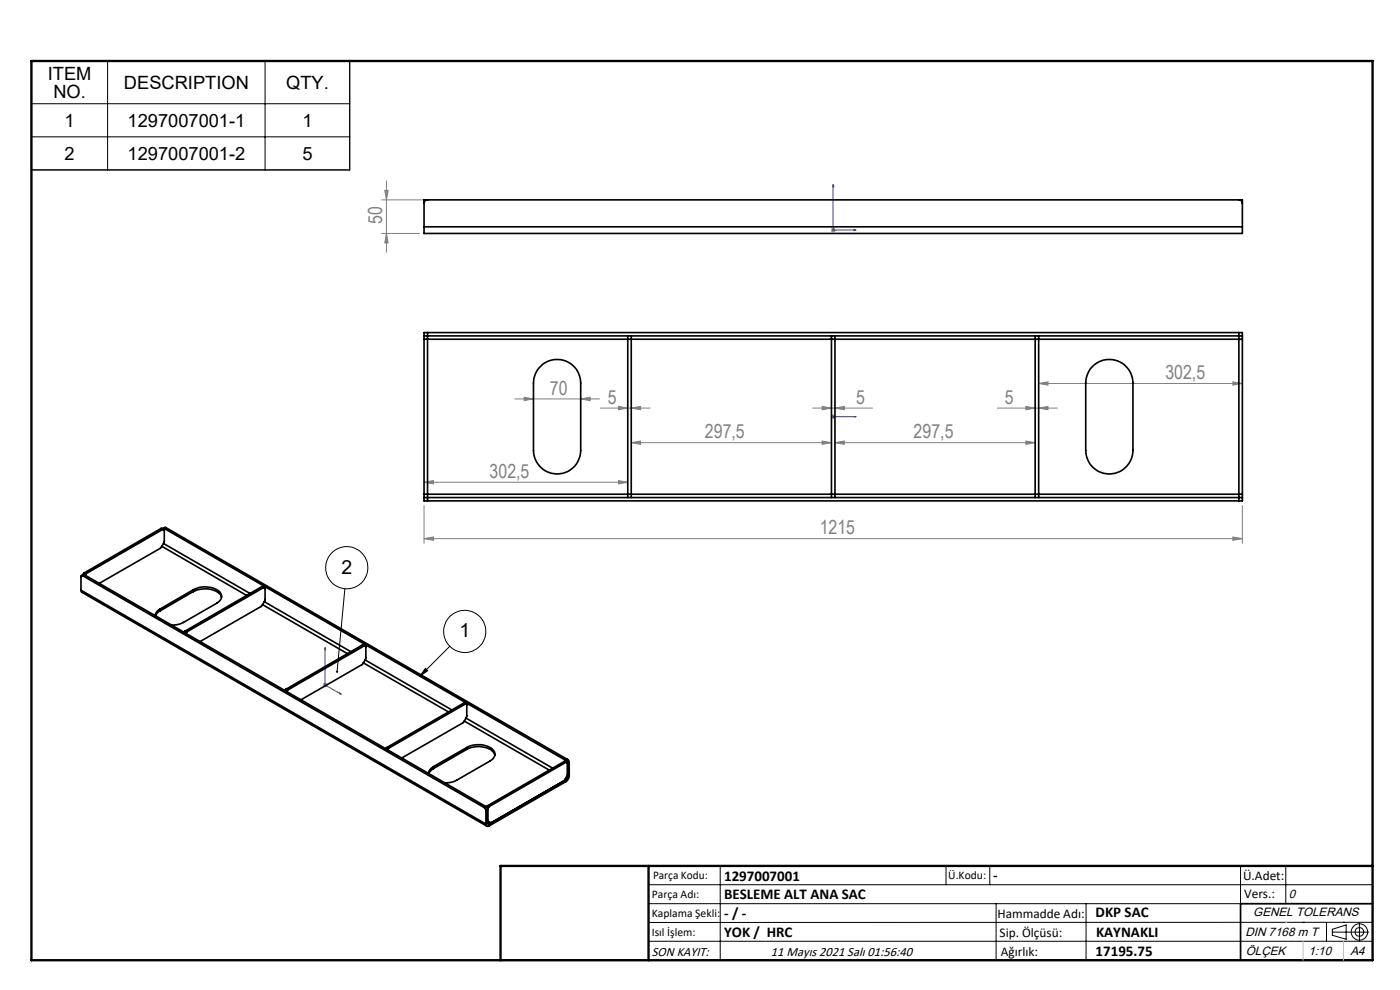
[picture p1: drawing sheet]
<svg xmlns="http://www.w3.org/2000/svg" width="297mm" height="210mm" viewBox="0 0 297 210" stroke-linecap="round" stroke-linejoin="round" font-family="sans-serif">
<g fill="none" stroke="#000" stroke-width=".21">
<path d="M6.7 12.9h67.5v23.1h-67.5zM22.8 12.9v23.1M56.2 12.9v23.1M6.7 22h67.5M6.7 29h67.5M73.2 124.9l-1.7 17.6M95.4 137.1l-6.3 6.3M90.2 141.8l.5 .5-1.6 1.1zM137.6 187.7h153.6M137.6 191.7h153.6M137.6 199.7h153.6M152.8 183.7v20"/>
<path d="M200.7 183.7v4M210 183.7v4M211.3 191.7v12M230.4 191.7v12M263.2 183.7v20M272.8 183.7v8M276.4 195.6h.1M281.4 195.6v4.1M282.6 197.7h7.8M282.6 197.1l3-.9v3l-3-.8zM285 195.6h.1M288.4 195.8v3.8"/>
<path d="M291.2 195.6l-153.6 .1"/>
<circle cx="73.6" cy="120.4" r="4.5"/>
<circle cx="98.6" cy="133.9" r="4.5"/>
<circle cx="288.4" cy="197.7" r="1.74"/>
<circle cx="288.4" cy="197.7" r=".93"/>
</g>
<path d="M176.7 39.1l.2 .5h-.3zM176.7 39.1v9.7h4.9M181.1 48.7l.5 .1-.5 .1zM176.6 88.4h.3zM176.7 88.4h.1M176.7 88.4h4.9M181.6 88.4h-.5h.5M69 137.4v.4l-.1-.1zM69 137.4v7.9l3.4 2M72 147l.4 .3-.4-.1z" fill="none" stroke="#00f" stroke-width=".21"/>
<g fill="none" stroke="#808080" stroke-width=".21">
<path d="M82 38.4v15.1M81 42.4h8.7M81 49.5h8M81.6 40.4h.7l-.3 2zM82 49.5l.3 2h-.7zM176.2 48.8h1.1M176.4 48.5l.7 .7M176.7 48.3v1M177.1 48.5l-.7 .7M109.2 84.6h18M111.2 84.3l2 .3-2 .4zM123.2 84.6l2-.3v.7z"/>
<path d="M127.4 86.6h10.5M131.2 86.2l2 .4-2 .3zM133.9 86.6l2-.4v.7zM133.9 93.9l2-.4v.8zM133.9 93.9h42.5M172.4 86.6h12.7M174.4 93.5l2 .4-2 .4zM174.4 86.2l2 .4-2 .3zM176.2 88.4h1.1M176.4 88l.7 .8M176.7 87.9v1M177.1 88l-.7 .8"/>
<path d="M177.1 86.6l2-.4v.7zM177.1 93.9l2-.4v.8zM177.1 93.9h42.5M211.6 86.6h12.7M217.6 93.5l2 .4-2 .4zM217.6 86.2l2 .4-2 .3zM220.3 86.6l2-.4v.7zM220.3 81.3l2-.3v.7zM220.3 81.3h43.3M261.5 81l2.1 .3-2.1 .4zM90 102.3l2-.4v.7zM90 114.3l2-.4v.7z"/>
<path d="M90 102.3h43.2M90 107.2v8M90 114.3h173.6M131.2 101.9l2 .4-2 .3zM261.5 113.9l2.1 .4-2.1 .3zM263.6 107.2v8M68.5 145.3h1M68.6 144.9l.7 .8M69 144.8v1M69.3 144.9l-.7 .8"/>
</g>
<path d="M291.2 191.7h-28v12M106.2 203.7h185" fill="none" stroke="#000" stroke-width=".35"/>
<path d="M6.7 12.9h284.5v190.8h-284.5zM137.6 183.7v20M291.2 183.7h-185v20" fill="none" stroke="#000" stroke-width=".5"/>
<path d="M272.8 195.6h.1M276.4 199.7v4M285 199.7v4" fill="none" stroke="#c0c0c0" stroke-width=".21"/>
<path d="M90.2 141.8l.5 .5-1.6 1.1zM71.4 142.3v.4h.1v-.2v.2h.1l.1-.4z" fill="#000"/>
<g fill="#00f">
<path d="M72 147l.4 .3-.4-.1zM69 137.4v.4l-.1-.1z"/>
<path d="M181.1 48.7l.5 .1-.5 .1zM176.7 39.1l.2 .5h-.3z"/>
<path d="M181.1 88.4h.5zM176.6 88.4h.3z"/>
</g>
<g fill="#808080">
<path d="M133.9 86.6l2-.4v.7zM131.2 86.2l2 .4-2 .3zM131.2 101.9l2 .4-2 .3zM90 102.3l2-.4v.7z"/>
<path d="M133.9 93.9l2-.4v.8zM174.4 93.5l2 .4-2 .4zM174.4 86.2l2 .4-2 .3zM177.1 86.6l2-.4v.7zM177.1 93.9l2-.4v.8zM217.6 93.5l2 .4-2 .4zM217.6 86.2l2 .4-2 .3zM220.3 86.6l2-.4v.7zM220.3 81.3l2-.3v.7zM261.5 81l2.1 .3-2.1 .4zM90 114.3l2-.4v.7zM261.5 113.9l2.1 .4-2.1 .3z"/>
<path d="M81.6 40.4h.7l-.3 2zM82 49.5l.3 2h-.7z"/>
<path d="M111.2 84.3l2 .3-2 .4zM123.2 84.6l2-.3v.7z"/>
</g>
<g fill="none" stroke="#000" stroke-width=".35">
<path d="M90 48.1v1.4h173.6v-1.4M90 43.1v-.7h173.6v.7M90 48.1h173.6M90 43.1v5M90.7 42.4a.72 .72 0 0 0-.7 .7M262.8 42.4a.72 .72 0 0 1 .8 .7M263.6 43.1v5M90 71.3h.7M90 71.3v.7M90 72v32.8M90 72h173.6M90.7 70.5h-.7v.8"/>
<path d="M90.7 71.3v34.2M90.7 70.5v.8M90.7 70.5h172.1M90.7 71.3h172.1M114.4 78a5 5 0 0 1 5.5-1.4 5 5 0 0 1 3.3 4.6v14.3a5 5 0 0 1-5 5 5 5 0 0 1-5-5v-14.3l.4-1.9zM133.2 71.3v34.2M133.9 71.3v34.2M176.4 71.3v34.2M177.1 71.3v34.2M219.6 71.3v34.2M220.3 71.3v34.2M231.5 78a5 5 0 0 1 5.6-1.5 5 5 0 0 1 3.2 4.7v14.3a5 5 0 0 1-5 5 5 5 0 0 1-5-5v-14.3l.5-1.9z"/>
<path d="M262.8 71.3h.8M262.8 70.5h.8v.8M262.8 71.3v34.2M262.8 70.5v.8M263.6 71.3v.7M263.6 72v32.8M34.1 112.1l.6 .2M34.1 112.1l.4 .2M34.1 112.1l-16.2 9.4M34.3 115.9l18.1 10.4M34.5 112.3l.4 .2v2.4l-.9 1.4-12.9 7.4M34.5 112.3l-16.3 9.4"/>
<path d="M34.7 115.3l18.4 10.6M34.9 112.1l-.4 .1M34.9 112.1l85.2 49.2M35.2 111.9h-.2l-.4 .2M35.2 111.9l-.3 .2M35.2 111.9l85.2 49.2M90 105.5v.7h.7M90 105.5h.7M90 104.8v.7M90 104.8h173.6M90.7 105.5v.7M90.7 106.2h172.1"/>
<path d="M90.7 105.5h172.1M262.8 105.5h.8M262.8 105.5v.7M263.6 105.5v.7h-.8M263.6 104.8v.7M17.2 125.2l.2 .5 85.9 49.6M17.2 125.2l85.9 49.6M17.5 122.1l-.3 .1v3M17.5 122.1l85.2 49.2M17.9 121.9l-.6 .2M17.9 121.5l-.3 .4M17.9 121.9l-.4 .2"/>
<path d="M17.9 121.9l85.2 49.2M17.9 121.5l.3 .2M18.2 121.7l-.2 .3M34 129.2a1.69 1.69 0 0 0-1.1 1.4M34 129.6l-.7 .5-.3 .6M34 129.2v.4M39.3 133.9l-.3 .2M39.3 133.9l.3 .1M39.6 134l-.2 .3M41 125.1a5.2 5.2 0 0 1 5.7 .6 1.51 1.51 0 0 1-.7 2.2l-7.1 4.1-.8 .4-1.7 .2M41 125.5a4.9 4.9 0 0 1 5.8 .8l.2 .4M41 125.1l-7 4.1"/>
<path d="M41 125.1v.4M41 125.5l-7 4.1M55.5 124.5l.6 .2M55.5 124.5l.4 .2M55.5 124.5l-16.2 9.4M55.7 128.3l18 10.4M55.9 124.7l.2-.1 .1 .2v2.5l-.6 1.2-13.2 7.6M55.9 124.7l-16.3 9.3M56.1 127.6l18.3 10.6M76.9 136.8l.6 .2M76.9 136.8l.4 .2M76.9 136.8l-16.3 9.4"/>
<path d="M77.3 137l.3 .1v2.6l-.7 1.2-13 7.5M77.3 137l-16.3 9.4M77.4 140l18.4 10.6M60.6 146.2l-.2 .3M60.6 146.2l.4 .2M61 146.4l-.3 .3M77.1 140.6l18 10.4M82.1 158.6l-.3 .2M82.1 158.6l.3 .1M82.4 158.7l-.2 .3M98.3 149.2l.2-.1 .4 .3M98.3 149.2l.4 .2"/>
<path d="M98.3 149.2l-16.2 9.4M98.5 153l18 10.4M98.7 149.4l.3 .1v2.4l-.8 1.4-13 7.5M98.7 149.4l-16.3 9.3M98.8 152.3l18.4 10.6M99 158.6a4.8 4.8 0 0 1 5.8 .7 1.46 1.46 0 0 1-.8 2.1l-7.1 4.1a5.1 5.1 0 0 1-2.5 .6M99 159a5.1 5.1 0 0 1 5.7 .6l.3 .6M99 158.6l-7.1 4M99 158.6v.4M99 159l-7.1 4M91.9 162.6a1.81 1.81 0 0 0-1 1.5M91.9 163l-.7 .7-.2 .4"/>
<path d="M91.9 162.6v.4M102.7 171.3l.4 .6M103.1 171.1l.3 .6M103.1 174.8a.42 .42 0 0 0 .2 .4 .42 .42 0 0 0 .5 0M103.1 171.9v2.9M103.1 171.1l-.4 .2M103.4 174.6l.1 .2h.3M103.4 170.9l-.2 .3M103.4 174l.1 .2 .5 .3M103.4 171.7l-.3 .2M103.4 174.6l-.3 .2M103.4 171.7v2.9"/>
<path d="M103.4 170.9l.4 .2M103.4 174.6l.4 .2M103.7 174.3l.3 .2M103.8 171.1l-.4 .6M103.8 174.8v.4M119.7 161.5h.2l.4 .2M119.7 161.5l.4 .2M119.7 161.5l-16.3 9.4M119.9 165.3l.2 .1M120.1 161.3l.3 .6M120.1 161.7h.2l.1 .2M120.1 165.4l-16.3 9.4"/>
<path d="M120.1 165.4v.4M120.1 165.8l-16.3 9.4M120.1 161.7l-16.3 9.4M120.2 164.7l.2 .1M120.4 161.1l.4 .6M120.4 164.8l-.3 .6M120.4 164.2l-.8 1.5-15.6 8.8M120.4 161.9v2.9M120.4 161.1l-.3 .2M120.8 164.6a1.6 1.6 0 0 1-.7 1.2M120.8 161.7l-.4 .2M120.8 164.6l-.4 .2"/>
<path d="M120.8 161.7v2.9"/>
</g>
<g font-size="4.1" fill="#808080">
<text x="81.1" y="47.4" transform="rotate(-90 81.1 47.4)">50</text>
<text x="116.7" y="83.7">70</text>
<text x="247.2" y="80.4">302,5</text>
<text x="128.9" y="85.6">5</text>
<text x="181.7" y="85.6">5</text>
<text x="213.1" y="85.6">5</text>
<text x="149.6" y="93">297,5</text>
<text x="193.8" y="93">297,5</text>
<text x="103.9" y="101.4">302,5</text>
<text x="173.9" y="113.3">1215</text>
</g>
<g font-size="4.1">
<text x="72.4" y="121.7">2</text>
<text x="97.5" y="135.2">1</text>
</g>
<g font-size="3.9">
<text x="10.1" y="16.9">ITEM</text>
<text x="11.3" y="20.8">NO.</text>
<text x="26.3" y="18.9">DESCRIPTION</text>
<text x="60.7" y="18.9">QTY.</text>
<text x="13.7" y="26.9">1</text>
<text x="27.1" y="26.9">1297007001-1</text>
<text x="64.2" y="26.9">1</text>
<text x="13.7" y="34">2</text>
<text x="27.1" y="34">1297007001-2</text>
<text x="64.2" y="34">5</text>
</g>
<g font-size="3.2">
<text x="153.6" y="186.8">1297007001</text>
<text x="153.6" y="190.8">BESLEME ALT ANA SAC</text>
<text x="210.7" y="186.6">-</text>
<text x="153.6" y="194.8">- / -</text>
<text x="232.4" y="194.5">DKP SAC</text>
<text x="153.6" y="198.8">YOK / HRC</text>
<text x="232.4" y="202.8">17195.75</text>
<text x="232.5" y="198.8">KAYNAKLI</text>
</g>
<g font-size="2.8">
<text x="263.7" y="186.7">Ü.Adet:</text>
<text x="263.9" y="190.5">Vers.:</text>
<text x="211.6" y="194.8">Hammadde Adı:</text>
<text x="138.3" y="202.8">SON KAYIT:</text>
<text x="163.6" y="202.8">11 Mayıs 2021 Salı 01:56:40</text>
<text x="212.1" y="198.7">Sip. Ölçüsü:</text>
<text x="212.3" y="202.7">Ağırlık:</text>
</g>
<g font-size="2.6">
<text x="273.4" y="190.4">0</text>
<text x="265.9" y="194.4">GENEL TOLERANS</text>
<text x="264.2" y="198.5">DIN 7168 m T</text>
<text x="264.3" y="202.6">ÖLÇEK</text>
<text x="277.6" y="202.6">1:10</text>
<text x="286.5" y="202.6">A4</text>
</g>
<g font-size="2.5">
<text x="138.3" y="190.5">Parça Adı:</text>
<text x="138.5" y="186.5">Parça Kodu:</text>
<text x="201.2" y="186.5">Ü.Kodu:</text>
<text x="138.3" y="194.5">Kaplama Şekli:</text>
<text x="138.3" y="198.6">Isıl İşlem:</text>
</g>
</svg>
